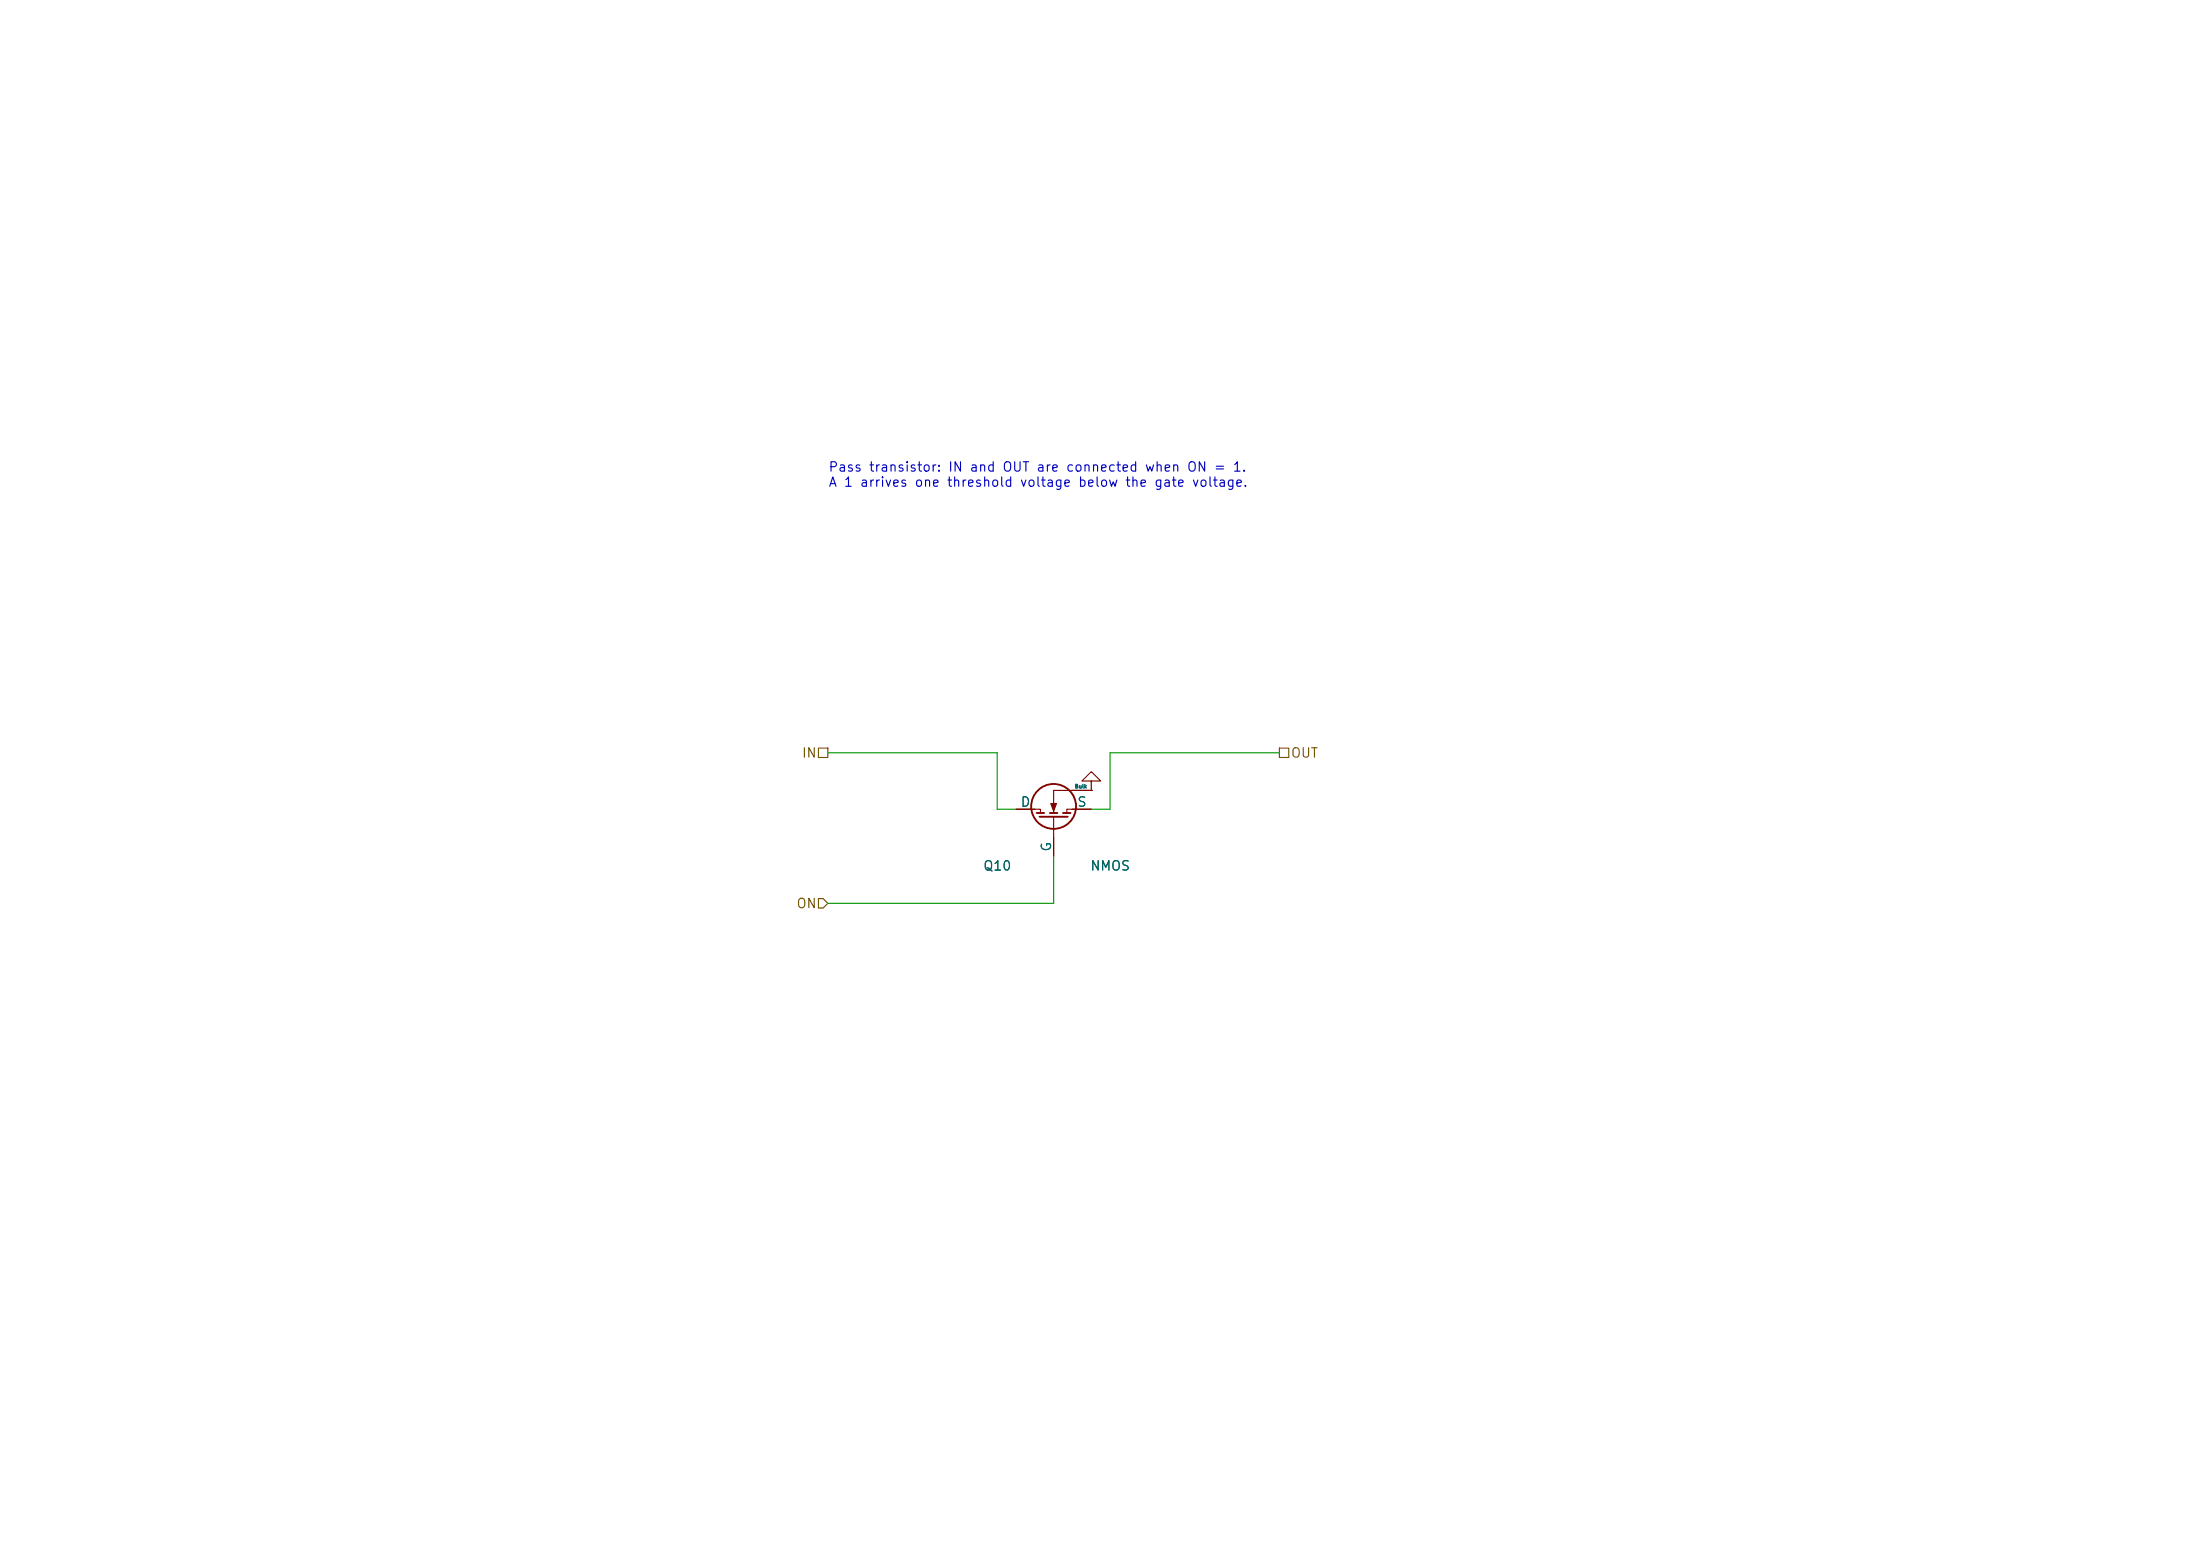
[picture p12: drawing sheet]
<svg xmlns="http://www.w3.org/2000/svg" width="297mm" height="210mm" viewBox="0 0 297 210" stroke-linecap="round" stroke-linejoin="round" font-family="sans-serif">
<g fill="none" stroke="#840000" stroke-width=".25">
<path d="M140 109.7h1M140.3 110.2h3.8M141.7 109.7h1M143.5 109.7h1"/>
<circle cx="142.2" cy="108.8" r="3"/>
</g>
<path d="M137.2 109.2h3.3v.5M142.2 110.2v5.4M147.3 109.2h-3.3v.5M147.3 106.7h-5.1v3M147.3 105.4h1.3l-1.3-1.3-1.3 1.3h1.3v1.3M147.3 106.7h.1" fill="none" stroke="#840000" stroke-width=".15"/>
<path d="M141.9 108.5h.7l-.4 1z" fill="#840000" stroke="#840000" stroke-width=".15"/>
<path d="M110.5 101h1.3v1.2h-1.3zM172.7 101h1.3v1.2h-1.3zM110.5 121.3h.6l.7 .6-.7 .7h-.6z" fill="none" stroke="#725600" stroke-width=".15"/>
<path d="M111.8 101.6h22.8v7.6h2.6M142.2 115.6v6.3h-30.4M172.7 101.6h-22.8v7.6h-2.6" fill="none" stroke="#009600" stroke-width=".15"/>
<g font-size="1.3" fill="#0000c2">
<text x="111.8" y="64">Pass transistor: IN and OUT are connected when ON = 1.</text>
<text x="111.8" y="66">A 1 arrives one threshold voltage below the gate voltage.</text>
</g>
<g font-size="1.3" fill="#725600">
<text x="108.2" y="102.6">IN</text>
<text x="174.2" y="102.6">OUT</text>
<text x="107.4" y="122.9">ON</text>
</g>
<g font-size="1.3" fill="#006464">
<text x="137.7" y="109.2">D</text>
<text x="145.3" y="109.2">S</text>
<text x="132.6" y="117.8">Q10</text>
<text x="142.2" y="115" transform="rotate(-90 142.2 115)">G</text>
<text x="147.1" y="117.8">NMOS</text>
</g>
<text font-size=".5" fill="#006464" x="145" y="106.5">Bulk</text>
</svg>
